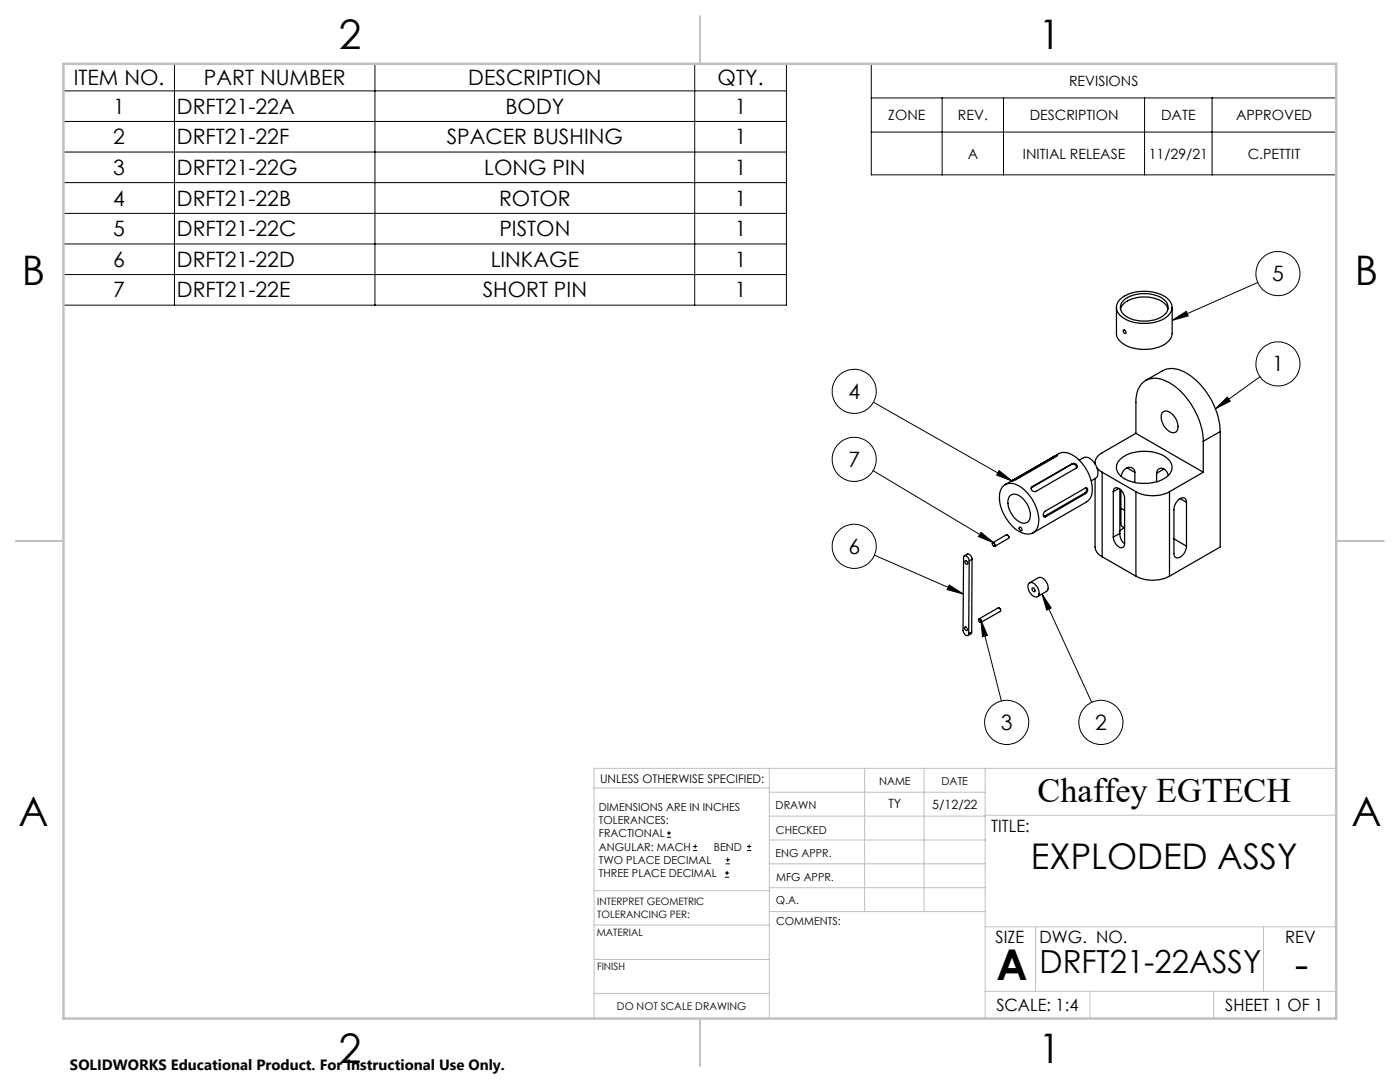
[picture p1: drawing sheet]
<svg xmlns="http://www.w3.org/2000/svg" width="279mm" height="216mm" viewBox="0 0 279 216" stroke-linecap="round" stroke-linejoin="round" font-family="sans-serif">
<g fill="none" stroke="#000" stroke-width=".2">
<path d="M12.7 12.7h144.3v48.2h-144.3zM12.7 18.1h144.3M34.8 12.7v48.2M74.8 12.7v48.2M138.6 12.7v48.2M173.9 12.7h92.7v22.2h-92.7zM173.9 19.5h92.7M188 19.5v15.4M200.3 19.5v15.4M228.4 19.5v15.4M241.9 19.5v15.4M12.7 24.2h144.3"/>
<path d="M12.7 30.3h144.3M12.7 36.4h144.3M173.9 26.4h92.7M12.7 42.6h144.3M12.7 48.7h144.3M12.7 54.8h144.3M251 56.4l-17.1 7.5M233.9 63.9l2.8-1.8 .4 .9zM251.5 75.2l-8.9 6.4M174.2 93.9l24.2 14.4M174.3 80.3l27.7 15.7M199.4 93.9l2.6 2.1-3.1-1.2z"/>
<path d="M242.6 81.6l2.3-2.4 .6 .8zM174.5 110.8l17.8 7.7M189.4 116.7l2.9 1.8-3.3-.8zM195.8 106.2l2.6 2.1-3.1-1.2zM208 118.5l1.8 2.8-.9 .4zM208 118.5l9.9 21.7M195.8 123.7l1.3 3.1-1 .2zM195.8 123.7l4 16.2M133.1 167.1h.8M133.1 166.2h.8M133.5 165.8v.9M138.3 169.7h.8"/>
<path d="M138.3 168.9h.8M138.7 168.5v.8M144.7 175h.8M144.7 174.2h.8M144.8 172.4h.9M144.8 171.6h.9M145.1 173.8v.8M145.2 171.1v.9M149.1 169.7h.8M149.1 168.9h.8M149.5 168.5v.8"/>
<circle cx="255.1" cy="54.6" r="4.4"/>
<circle cx="170.5" cy="78.1" r="4.4"/>
<circle cx="255.1" cy="72.6" r="4.4"/>
<circle cx="170.5" cy="91.7" r="4.4"/>
<circle cx="170.5" cy="109" r="4.4"/>
<circle cx="200.9" cy="144.1" r="4.4"/>
<circle cx="219.7" cy="144.1" r="4.4"/>
</g>
<g fill="none" stroke="#c0c0c0" stroke-width=".2">
<path d="M118.6 157.2h34.9M153.5 153.3v49.9M153.5 158.1h43.1M172.5 153.3v28.6M184.4 153.3v28.6M196.6 153.3v49.9M266.7 153.3h-148.1v49.9M118.6 177.7h35M153.5 167.6h43.1M153.5 162.8h43.1M153.5 172.4h43.1M153.5 177.1h43.1"/>
<path d="M196.6 162.7h70.1M118.6 198.2h34.9M118.6 191.5h34.9M118.6 184.6h35M153.6 181.9h43M196.6 197.8h70.1M196.6 184.9h70.1M206.7 184.9v12.9M217.5 197.8v5.4M242.2 197.8v5.4M252.2 184.9v12.9"/>
</g>
<path d="M139.7 3.2v9.5M3.1 107.9h9.6M266.7 107.9h9.5M139.7 203.2v9.6" fill="none" stroke="#c0c0c0" stroke-width=".25"/>
<path d="M12.7 12.7h254v190.5h-254z" fill="none" stroke="#c0c0c0" stroke-width=".5"/>
<path d="M233.9 63.9l2.8-1.8 .4 .9zM242.6 81.6l2.3-2.4 .6 .8zM208 118.5l1.8 2.8-.9 .4zM195.8 123.7l1.3 3.1-1 .2zM189.4 116.7l2.9 1.8-3.3-.8zM195.8 106.2l2.6 2.1-3.1-1.2zM199.4 93.9l2.6 2.1-3.1-1.2z" fill="#000"/>
<g fill="none" stroke="#000" stroke-width=".25">
<path d="M223.4 59.9a8 8 0 0 1 8.4-1.1 2.7 2.7 0 0 1 2 3.3 5.5 5.5 0 0 1-4.9 2.4 6.6 6.6 0 0 1-5.7-2 2.06 2.06 0 0 1 .2-2.6zM222.8 61.3v5.2a3.4 3.4 0 0 0 2.8 2.8 8.1 8.1 0 0 0 7.5-1.1 2.25 2.25 0 0 0 .8-1.7v-5.2M223.6 61.7a3.8 3.8 0 0 1 3.4-2.3 6.2 6.2 0 0 1 5.8 1.6l.3 .7M224.1 60.1a6.8 6.8 0 0 1 8.6 0 1.94 1.94 0 0 1-.7 3 6.9 6.9 0 0 1-7.9-.6 1.74 1.74 0 0 1 0-2.4zM224.2 65.9a.43 .43 0 0 1 .4 .2 .43 .43 0 0 1 0 .5 .52 .52 0 0 1-.4-.7zM228.6 75.9l3.4-1.9a4.8 4.8 0 0 1 5 .6 14.9 14.9 0 0 1 6.5 11.5M200.1 97.1a2.69 2.69 0 0 1 3.7 .1 8.4 8.4 0 0 1 3.4 7.5 2.25 2.25 0 0 1-3.6 1.5 8.3 8.3 0 0 1-4.1-7.9zM200.6 96.7l10.7-6.2a3.4 3.4 0 0 1 3.8 1 7.8 7.8 0 0 1 2.6 7.6l-.2 .5-.6 .6-10.7 6.1M201.5 99a1.86 1.86 0 0 1 2.7 .6 4 4 0 0 1 1.1 4.3 1.49 1.49 0 0 1-2.3 0 4.2 4.2 0 0 1-1.6-4.8zM202.1 95.8l.1 .1M205.9 97.3l-.1 .1M206 97.1l-.1 .2"/>
<path d="M210.1 91.2l.9-.4-8.2 4.9-.9 .3 .2-.2M210.1 91.2l-8 4.6M210.1 91.2l.1 .2M213.9 92.7a.73 .73 0 0 1 1 .6M213.9 92.7l-8 4.6M214 92.5a.6 .6 0 0 1 .8 .1 .6 .6 0 0 1 0 .8l-8 4.6a.62 .62 0 0 1-.8-.1 .62 .62 0 0 1 0-.8M214 92.5l-8 4.6M214 92.5l-.1 .2M215.4 91.8l.9-.5a1.77 1.77 0 0 1 2.1 1l.1 .3a2.38 2.38 0 0 1 .3 2.8l-1 .6M216.5 98.4l-8 4.6M216.5 98.4l.1 .1M216.6 98.5a.63 .63 0 0 0 .5-.5 .63 .63 0 0 0-.3-.6l-8.2 4.6a.76 .76 0 0 0-.2 1.2l.3-.1"/>
<path d="M216.6 98.5l-7.9 4.6M216.8 97.4a.78 .78 0 0 1-.3 1M218.5 95.5v13.6a2.32 2.32 0 0 0 1.5 2M218.5 92.3v.3M218.9 93.4l1.1 .8M220 94.2l6.7 3.9M220 94.2v16.9M222.2 98.1a.74 .74 0 0 1 .5-.8 .74 .74 0 0 1 .9 .3l.4 .5 .4 1.1v9.3M222.2 98.1v9.1M223.3 97.5l-1.1 .6M223.5 97.6v8.8M223.5 91.7a8.1 8.1 0 0 1 9.1-.5 2.32 2.32 0 0 1 1.3 2.1 2.32 2.32 0 0 1-1.5 2.1 8.3 8.3 0 0 1-8.8-.5 2.12 2.12 0 0 1-.1-3.2z"/>
<path d="M223.7 97.8v6.5a.63 .63 0 0 0 .7 .9M224.9 93.3l1.6 1M226.5 94.3a1.15 1.15 0 0 0-.9-1.1 1.15 1.15 0 0 0-1.2 .5l-.7 1.3M226.5 94.3v2M226.7 86.5v-6.2a4.5 4.5 0 0 1 2.5-4.6 6 6 0 0 1 5.6 1.7 15 15 0 0 1 5.3 10.7M226.7 98.1a7.3 7.3 0 0 0 6.7 0M226.7 86.5l-6.7 3.8a2.22 2.22 0 0 0-1.4 2.3M226.7 98.1v16.9M226.7 86.5l13.4 7.7M230.8 94.4a1.01 1.01 0 0 1 .8-1 1.01 1.01 0 0 1 1.2 .6l.4 .9M230.8 94.4v1.7M232 82.3a1.38 1.38 0 0 1 2 .4 2.69 2.69 0 0 1 .7 3.5 1.62 1.62 0 0 1-2-.7l-.2-.2a2.94 2.94 0 0 1-.5-3z"/>
<path d="M232.3 93.6l-1.5 .8M233.4 98.1v16.9M235.5 99.5l1.3 .7M240.1 88.1v6.1M240.1 94.2l-6.7 3.9M243.5 86.1l-3.4 2M243.5 86.1v23l-10.1 5.9M192.5 110.9l.6-.3a.94 .94 0 0 1 .9 1M192.6 111.9a.38 .38 0 0 1 .5 .2 .38 .38 0 0 1-.2 .5 .55 .55 0 0 1-.3-.7zM193.4 111.9a.89 .89 0 0 0-1-1l-.1 .2-.1 14.8a.74 .74 0 0 0 1.1 .8v-.3M193.4 111.9l-.1 14.5M194 111.6l-.6 .3"/>
<path d="M194 111.6l-.1 14.5M198 108.5a.2 .2 0 0 1 .2-.2 .2 .2 0 0 1 .2 .1 .31 .31 0 0 1 .2 .3 .31 .31 0 0 1-.2 .3h-.1M198.1 108.4h.1a.31 .31 0 0 1 .3 .2 .31 .31 0 0 1-.2 .4l-.2-.3zM201 106.8h.1M201.1 106.8l.2 .4M201.3 107.2l-.2-.4-.3-.1-2.7 1.6M201.3 107.2v.2l-2.8 1.6M201.3 107.2h.1M203.4 105.2a.42 .42 0 0 1 .5 .2 .42 .42 0 0 1-.1 .5 .55 .55 0 0 1-.4-.7zM205.4 116.4a1.13 1.13 0 0 1 1.6 .7 1.3 1.3 0 0 1-.1 2 1.98 1.98 0 0 1-1.5-2.7zM205.5 116.3l1.8-1a1.89 1.89 0 0 1 1.7 2.6l-2 1.2M206 117.4a.4 .4 0 0 1 .5 .2 .4 .4 0 0 1-.2 .5 .57 .57 0 0 1-.3-.7z"/>
<path d="M208.5 103l-.2 .1M208.5 103l.2 .1M220 111.1l6.7 3.9M222.2 107.2l.1 .4a1.65 1.65 0 0 0 1.8 1.6l.2-.2 .1-.5M223.5 106.4a2.28 2.28 0 0 0 .9 2.1M223.5 106.4l-1.3 .8M223.7 101.4l.7 .4M224.4 105.2l-.9 .8M226.7 115a7.3 7.3 0 0 0 6.7 0M234.3 107.5l2.5 1.5M236.8 100.2a.82 .82 0 0 0-.5-.9 .82 .82 0 0 0-1 .4 2.86 2.86 0 0 0-1 2v8.7a.82 .82 0 0 0 .5 .9 .82 .82 0 0 0 1-.3 2.86 2.86 0 0 0 1-2M236.8 100.2v8.8"/>
<path d="M192.5 125.2a.38 .38 0 0 1 .5 .1 .38 .38 0 0 1-.1 .5 .55 .55 0 0 1-.4-.6zM193.9 126.1l-.1 .3-.6 .4M193.9 126.1l-.6 .3M195.3 123.7v-.1a.37 .37 0 0 1 .5 0 .37 .37 0 0 1 .1 .5h-.4M195.3 123.6a.32 .32 0 0 1 .4 .2 .32 .32 0 0 1-.1 .4l-.2-.2zM195.4 123.5l3.8-2.2a.49 .49 0 0 1 .4 .7l-3.8 2.2M199.4 121.3l.3 .5"/>
</g>
<g font-size="8.5">
<text x="198.9" y="195.5">A</text>
<text x="258.4" y="195.4">-</text>
</g>
<g font-size="8.1">
<text x="67.6" y="9.7">2</text>
<text x="207.3" y="9.7">1</text>
<text x="4.4" y="57">B</text>
<text x="270.4" y="57">B</text>
<text x="3.7" y="164.9">A</text>
<text x="269.7" y="164.9">A</text>
<text x="67.6" y="212.2">2</text>
<text x="207.3" y="212.2">1</text>
</g>
<text font-size="7.1" x="205.8" y="173.4">EXPLODED ASSY</text>
<text font-size="6.9" x="207.1" y="160.1">Chaffey EGTECH</text>
<text font-size="6.3" x="207.5" y="194.1">DRFT21-22ASSY</text>
<g font-size="4.2">
<text x="14.7" y="16.9">ITEM NO.</text>
<text x="40.7" y="16.9">PART NUMBER</text>
<text x="93.5" y="16.9">DESCRIPTION</text>
<text x="143.2" y="16.9">QTY.</text>
<text x="22.6" y="22.7">1</text>
<text x="35.3" y="22.7">DRFT21-22A</text>
<text x="100.9" y="22.7">BODY</text>
<text x="146.6" y="22.7">1</text>
<text x="22.6" y="28.8">2</text>
<text x="35.3" y="28.8">DRFT21-22F</text>
<text x="89.2" y="28.8">SPACER BUSHING</text>
<text x="146.6" y="28.8">1</text>
<text x="22.6" y="34.9">3</text>
<text x="35.3" y="34.9">DRFT21-22G</text>
<text x="96.6" y="34.9">LONG PIN</text>
<text x="146.6" y="34.9">1</text>
<text x="22.6" y="41">4</text>
<text x="35.3" y="41">DRFT21-22B</text>
<text x="99.6" y="41">ROTOR</text>
<text x="146.6" y="41">1</text>
<text x="22.6" y="47.1">5</text>
<text x="35.3" y="47.1">DRFT21-22C</text>
<text x="99.7" y="47.1">PISTON</text>
<text x="146.6" y="47.1">1</text>
<text x="22.6" y="53.2">6</text>
<text x="35.3" y="53.2">DRFT21-22D</text>
<text x="97.9" y="53.2">LINKAGE</text>
<text x="146.6" y="53.2">1</text>
<text x="22.6" y="59.3">7</text>
<text x="35.3" y="59.3">DRFT21-22E</text>
<text x="96.3" y="59.3">SHORT PIN</text>
<text x="146.6" y="59.3">1</text>
<text x="253.9" y="56.1">5</text>
<text x="253.9" y="74.1">1</text>
<text x="169.3" y="79.6">4</text>
<text x="169.3" y="93.2">7</text>
<text x="169.3" y="110.5">6</text>
<text x="199.8" y="145.6">3</text>
<text x="218.6" y="145.6">2</text>
</g>
<g font-size="3.4">
<text x="197.8" y="166">TITLE:</text>
<text x="198.7" y="188.1">SIZE</text>
<text x="207.5" y="188.1">DWG. NO.</text>
<text x="256.5" y="188.2">REV</text>
<text x="198.8" y="201.7">SCALE: 1:4</text>
<text x="244.5" y="201.7">SHEET 1 OF 1</text>
</g>
<text font-size="3" x="14" y="213.5">SOLIDWORKS Educational Product. For Instructional Use Only.</text>
<g font-size="2.8">
<text x="213.3" y="17.2">REVISIONS</text>
<text x="177.3" y="24">ZONE</text>
<text x="191.2" y="24">REV.</text>
<text x="205.5" y="24">DESCRIPTION</text>
<text x="231.7" y="24">DATE</text>
<text x="246.7" y="24">APPROVED</text>
<text x="193.1" y="31.7">A</text>
<text x="204.1" y="31.7">INITIAL RELEASE</text>
<text x="229.2" y="31.7">11/29/21</text>
<text x="249" y="31.7">C.PETTIT</text>
</g>
<g font-size="2.5">
<text x="177.3" y="161.3">TY</text>
<text x="186.1" y="161.4">5/12/22</text>
</g>
<text font-size="2.4" x="119.8" y="156.2">UNLESS OTHERWISE SPECIFIED:</text>
<g font-size="2.2">
<text x="119.5" y="161.8">DIMENSIONS ARE IN INCHES</text>
<text x="154.8" y="161.4">DRAWN</text>
<text x="175.4" y="156.6">NAME</text>
<text x="187.9" y="156.7">DATE</text>
<text x="119.5" y="164.4">TOLERANCES:</text>
<text x="119.5" y="167.1">FRACTIONAL</text>
<text x="154.9" y="166.3">CHECKED</text>
<text x="119.5" y="169.7">ANGULAR: MACH</text>
<text x="119.5" y="172.4">TWO PLACE DECIMAL</text>
<text x="142.5" y="169.7">BEND</text>
<text x="154.8" y="171">ENG APPR.</text>
<text x="119.5" y="175">THREE PLACE DECIMAL</text>
<text x="154.9" y="175.7">MFG APPR.</text>
<text x="154.9" y="180.4">Q.A.</text>
<text x="154.9" y="184.6">COMMENTS:</text>
</g>
<text font-size="2.1" x="123.1" y="201.6">DO NOT SCALE DRAWING</text>
<g font-size="2">
<text x="119.2" y="180.6">INTERPRET GEOMETRIC</text>
<text x="119.2" y="183.1">TOLERANCING PER:</text>
<text x="119.1" y="186.7">MATERIAL</text>
<text x="119.1" y="193.5">FINISH</text>
</g>
</svg>
